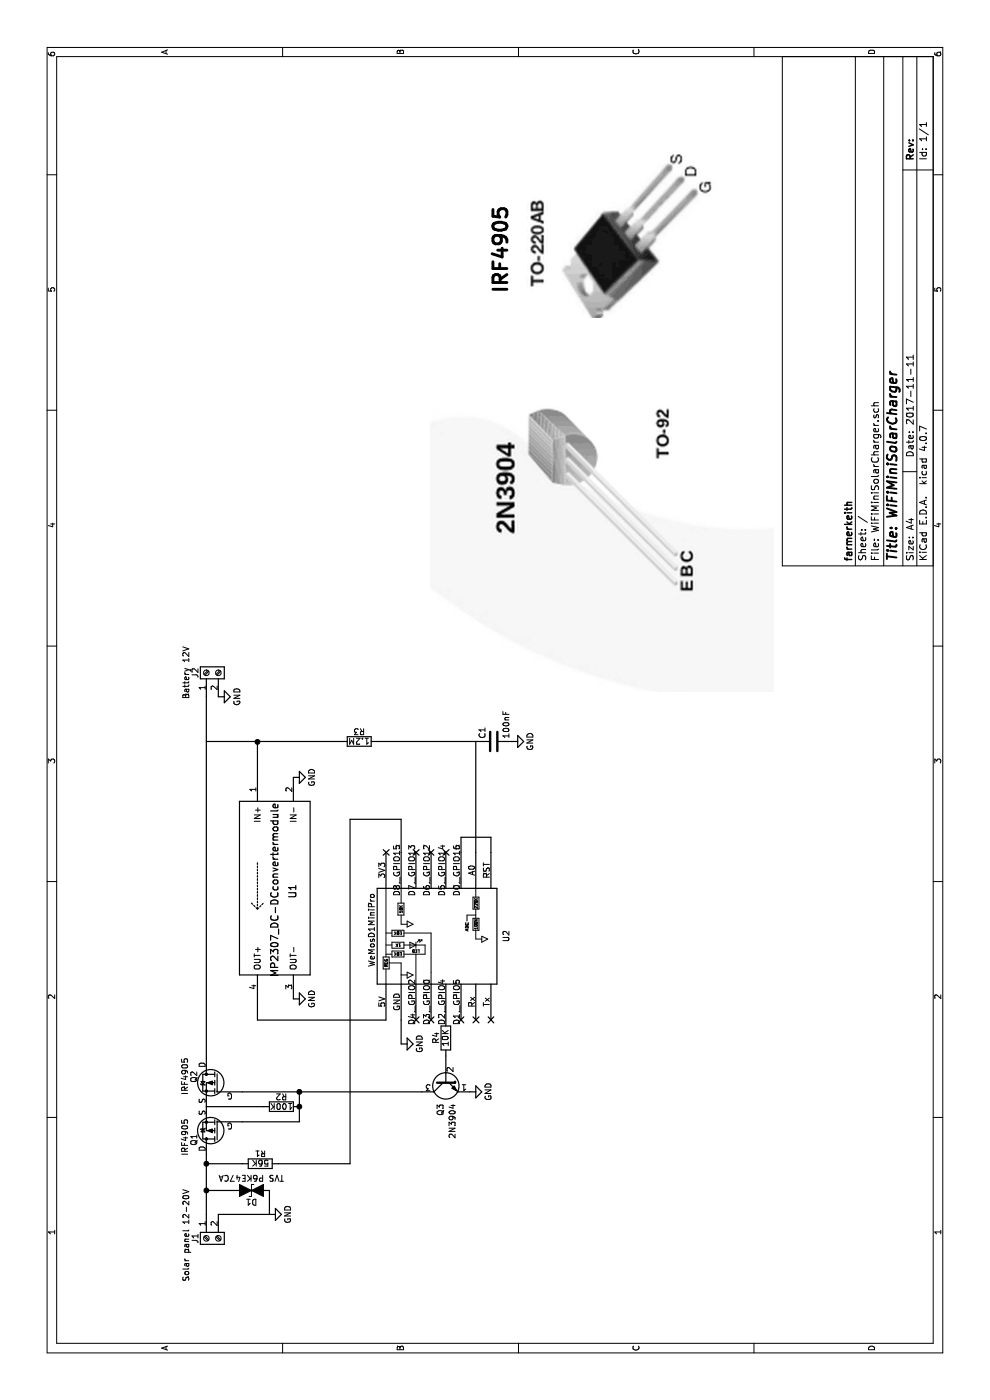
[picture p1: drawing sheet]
EESchema Schematic File Version 2
LIBS:Modules
LIBS:power
LIBS:device
LIBS:switches
LIBS:relays
LIBS:motors
LIBS:transistors
LIBS:conn
LIBS:linear
LIBS:regul
LIBS:74xx
LIBS:cmos4000
LIBS:adc-dac
LIBS:memory
LIBS:xilinx
LIBS:microcontrollers
LIBS:dsp
LIBS:microchip
LIBS:analog_switches
LIBS:motorola
LIBS:texas
LIBS:intel
LIBS:audio
LIBS:interface
LIBS:digital-audio
LIBS:philips
LIBS:display
LIBS:cypress
LIBS:siliconi
LIBS:opto
LIBS:atmel
LIBS:contrib
LIBS:valves
LIBS:WiFiMiniSolarCharger-cache
EELAYER 25 0
EELAYER END
$Descr A4 11693 8268
encoding utf-8
Sheet 1 1
Title "WiFiMiniSolarCharger"
Date "2017-11-11"
Rev ""
Comp "farmerkeith"
Comment1 ""
Comment2 ""
Comment3 ""
Comment4 ""
$EndDescr
$Comp
L WeMosD1MiniProWithInternals2 U2
U 1 1
P 3875 3575
F 0 "U2" H 3875 2925 50  0000 C CNN
F 1 "WeMosD1MiniPro" H 3925 4050 50  0000 C CNN
F 2 "" H 3775 3675 50  0000 C CNN
F 3 "" H 3775 3675 50  0000 C CNN
	1    3875 3575
	1    0    0    -1  
$EndComp
$Comp
L MP2307_DC-DCconvertermodule U1
U 1 1
P 4150 2600
F 0 "U1" H 4050 2760 60  0000 C CNN
F 1 "MP2307_DC-DCconvertermodule" H 4040 2910 60  0000 C CNN
F 2 "" H 4150 2600 60  0001 C CNN
F 3 "" H 4150 2600 60  0001 C CNN
	1    4150 2600
	-1   0    0    -1  
$EndComp
$Comp
L Screw_Terminal_01x02 J1
U 1 1
P 1350 1725
F 0 "J1" H 1350 1825 50  0000 C CNN
F 1 "Solar panel 12-20V" H 1325 1900 50  0000 C CNN
F 2 "" H 1350 1725 50  0001 C CNN
F 3 "" H 1350 1725 50  0001 C CNN
	1    1350 1725
	-1   0    0    -1  
$EndComp
$Comp
L Screw_Terminal_01x02 J2
U 1 1
P 6075 1725
F 0 "J2" H 6075 1825 50  0000 C CNN
F 1 "Battery 12V" H 6075 1900 50  0000 C CNN
F 2 "" H 6075 1725 50  0001 C CNN
F 3 "" H 6075 1725 50  0001 C CNN
	1    6075 1725
	1    0    0    -1  
$EndComp
$Comp
L GND #PWR2
U 1 1
P 1550 2250
F 0 "#PWR2" H 1550 2000 50  0001 C CNN
F 1 "GND" H 1550 2100 50  0000 C CNN
F 2 "" H 1550 2250 50  0001 C CNN
F 3 "" H 1550 2250 50  0001 C CNN
	1    1550 2250
	1    0    0    -1  
$EndComp
$Comp
L GND #PWR1
U 1 1
P 5875 1825
F 0 "#PWR1" H 5875 1575 50  0001 C CNN
F 1 "GND" H 5875 1675 50  0000 C CNN
F 2 "" H 5875 1825 50  0001 C CNN
F 3 "" H 5875 1825 50  0001 C CNN
	1    5875 1825
	1    0    0    -1  
$EndComp
$Comp
L GND #PWR4
U 1 1
P 5200 2450
F 0 "#PWR4" H 5200 2200 50  0001 C CNN
F 1 "GND" H 5200 2300 50  0000 C CNN
F 2 "" H 5200 2450 50  0001 C CNN
F 3 "" H 5200 2450 50  0001 C CNN
	1    5200 2450
	-1   0    0    -1  
$EndComp
$Comp
L GND #PWR3
U 1 1
P 3350 2450
F 0 "#PWR3" H 3350 2200 50  0001 C CNN
F 1 "GND" H 3350 2300 50  0000 C CNN
F 2 "" H 3350 2450 50  0001 C CNN
F 3 "" H 3350 2450 50  0001 C CNN
	1    3350 2450
	-1   0    0    -1  
$EndComp
Wire Wire Line
	2850 1725 5875 1725
Wire Wire Line
	5500 1725 5500 2150
Wire Wire Line
	5500 2150 5500 2850
Wire Wire Line
	5500 2150 5200 2150
Wire Wire Line
	3350 2150 3175 2150
Wire Wire Line
	3175 2150 3175 3225
$Comp
L R R3
U 1 1
P 5500 3000
F 0 "R3" V 5580 3000 50  0000 C CNN
F 1 "1.2M" V 5500 3000 50  0000 C CNN
F 2 "" V 5430 3000 50  0001 C CNN
F 3 "" H 5500 3000 50  0001 C CNN
	1    5500 3000
	1    0    0    -1  
$EndComp
Wire Wire Line
	4575 3975 5500 3975
Wire Wire Line
	5500 3975 5500 3150
Connection ~ 5500 2150
$Comp
L IR4905 Q2
U 1 1
P 2650 1825
F 0 "Q2" V 2850 1825 50  0000 L CNN
F 1 "IRF4905" V 2925 1725 50  0000 L CNN
F 2 "TO-220" H 2850 1750 50  0001 L CIN
F 3 "" H 2650 1825 50  0001 L CNN
	1    2650 1825
	0    1    -1   0   
$EndComp
Wire Wire Line
	1550 1725 1750 1725
Wire Wire Line
	1750 1725 1975 1725
Wire Wire Line
	1975 1725 2050 1725
$Comp
L R R1
U 1 1
P 1975 2175
F 0 "R1" V 2055 2175 50  0000 C CNN
F 1 "56K" V 1975 2175 50  0000 C CNN
F 2 "" V 1905 2175 50  0001 C CNN
F 3 "" H 1975 2175 50  0001 C CNN
	1    1975 2175
	1    0    0    -1  
$EndComp
Wire Wire Line
	1975 2325 1975 2925
Wire Wire Line
	1975 2925 4850 2925
Wire Wire Line
	4850 2925 4850 3350
Wire Wire Line
	4850 3350 4575 3350
$Comp
L Q_NPN_EBC Q3
U 1 1
P 2675 3725
F 0 "Q3" H 2875 3775 50  0000 L CNN
F 1 "2N3904" H 2875 3675 50  0000 L CNN
F 2 "" H 2875 3825 50  0001 C CNN
F 3 "" H 2675 3725 50  0001 C CNN
	1    2675 3725
	-1   0    0    -1  
$EndComp
Wire Wire Line
	2575 2025 2575 2500
Wire Wire Line
	2575 2500 2575 3525
$Comp
L GND #PWR6
U 1 1
P 2575 3925
F 0 "#PWR6" H 2575 3675 50  0001 C CNN
F 1 "GND" H 2575 3775 50  0000 C CNN
F 2 "" H 2575 3925 50  0001 C CNN
F 3 "" H 2575 3925 50  0001 C CNN
	1    2575 3925
	1    0    0    -1  
$EndComp
Wire Notes Line
	4100 2150 4500 2150
Wire Notes Line
	4150 2100 4100 2150
Wire Notes Line
	4100 2150 4150 2200
Wire Wire Line
	1975 1725 1975 2025
$Comp
L GND #PWR5
U 1 1
P 2975 3350
F 0 "#PWR5" H 2975 3100 50  0001 C CNN
F 1 "GND" H 2975 3200 50  0000 C CNN
F 2 "" H 2975 3350 50  0001 C CNN
F 3 "" H 2975 3350 50  0001 C CNN
	1    2975 3350
	1    0    0    -1  
$EndComp
Wire Wire Line
	3175 3350 2975 3350
Wire Wire Line
	4575 3850 4700 3850
Wire Wire Line
	4700 3850 4700 4100
Wire Wire Line
	4700 4100 4575 4100
$Comp
L C C1
U 1 1
P 5500 4125
F 0 "C1" H 5525 4225 50  0000 L CNN
F 1 "100nF" H 5525 4025 50  0000 L CNN
F 2 "" H 5538 3975 50  0001 C CNN
F 3 "" H 5500 4125 50  0001 C CNN
	1    5500 4125
	1    0    0    -1  
$EndComp
$Comp
L GND #PWR7
U 1 1
P 5500 4275
F 0 "#PWR7" H 5500 4025 50  0001 C CNN
F 1 "GND" H 5500 4125 50  0000 C CNN
F 2 "" H 5500 4275 50  0001 C CNN
F 3 "" H 5500 4275 50  0001 C CNN
	1    5500 4275
	1    0    0    -1  
$EndComp
$Comp
L D_TVS_ALT D1
U 1 1
P 1750 2100
F 0 "D1" H 1750 2200 50  0000 C CNN
F 1 "TVS P6KE47CA" H 1750 2000 50  0000 C CNN
F 2 "" H 1750 2100 50  0001 C CNN
F 3 "" H 1750 2100 50  0001 C CNN
	1    1750 2100
	0    -1   -1   0   
$EndComp
Wire Wire Line
	1550 1825 1550 2250
Wire Wire Line
	1550 2250 1750 2250
Wire Wire Line
	1750 1950 1750 1725
Connection ~ 1750 1725
$Comp
L IR4905 Q1
U 1 1
P 2250 1825
F 0 "Q1" V 2450 1850 50  0000 L CNN
F 1 "IRF4905" V 2525 1725 50  0000 L CNN
F 2 "TO-220" H 2450 1750 50  0001 L CIN
F 3 "" H 2250 1825 50  0001 L CNN
	1    2250 1825
	0    -1   -1   0   
$EndComp
Connection ~ 1975 1725
Wire Wire Line
	2325 2025 2325 2500
Wire Wire Line
	2325 2500 2450 2500
Wire Wire Line
	2450 2500 2575 2500
$Comp
L R R2
U 1 1
P 2450 2350
F 0 "R2" V 2530 2350 50  0000 C CNN
F 1 "100K" V 2450 2350 50  0000 C CNN
F 2 "" V 2380 2350 50  0001 C CNN
F 3 "" H 2450 2350 50  0001 C CNN
	1    2450 2350
	1    0    0    -1  
$EndComp
Wire Wire Line
	2450 1725 2450 2200
Connection ~ 2450 2500
NoConn ~ 3175 3475
NoConn ~ 3175 3600
NoConn ~ 3175 3850
NoConn ~ 3175 3975
NoConn ~ 3175 4100
NoConn ~ 4575 3225
NoConn ~ 4575 3475
NoConn ~ 4575 3600
NoConn ~ 4575 3725
$Comp
L R R4
U 1 1
P 3025 3725
F 0 "R4" V 3105 3725 50  0000 C CNN
F 1 "10K" V 3025 3725 50  0000 C CNN
F 2 "" V 2955 3725 50  0001 C CNN
F 3 "" H 3025 3725 50  0001 C CNN
	1    3025 3725
	0    -1   -1   0   
$EndComp
Connection ~ 2575 2500
Text Notes 9250 4250 0    118  ~ 24
IRF4905
$EndSCHEMATC
